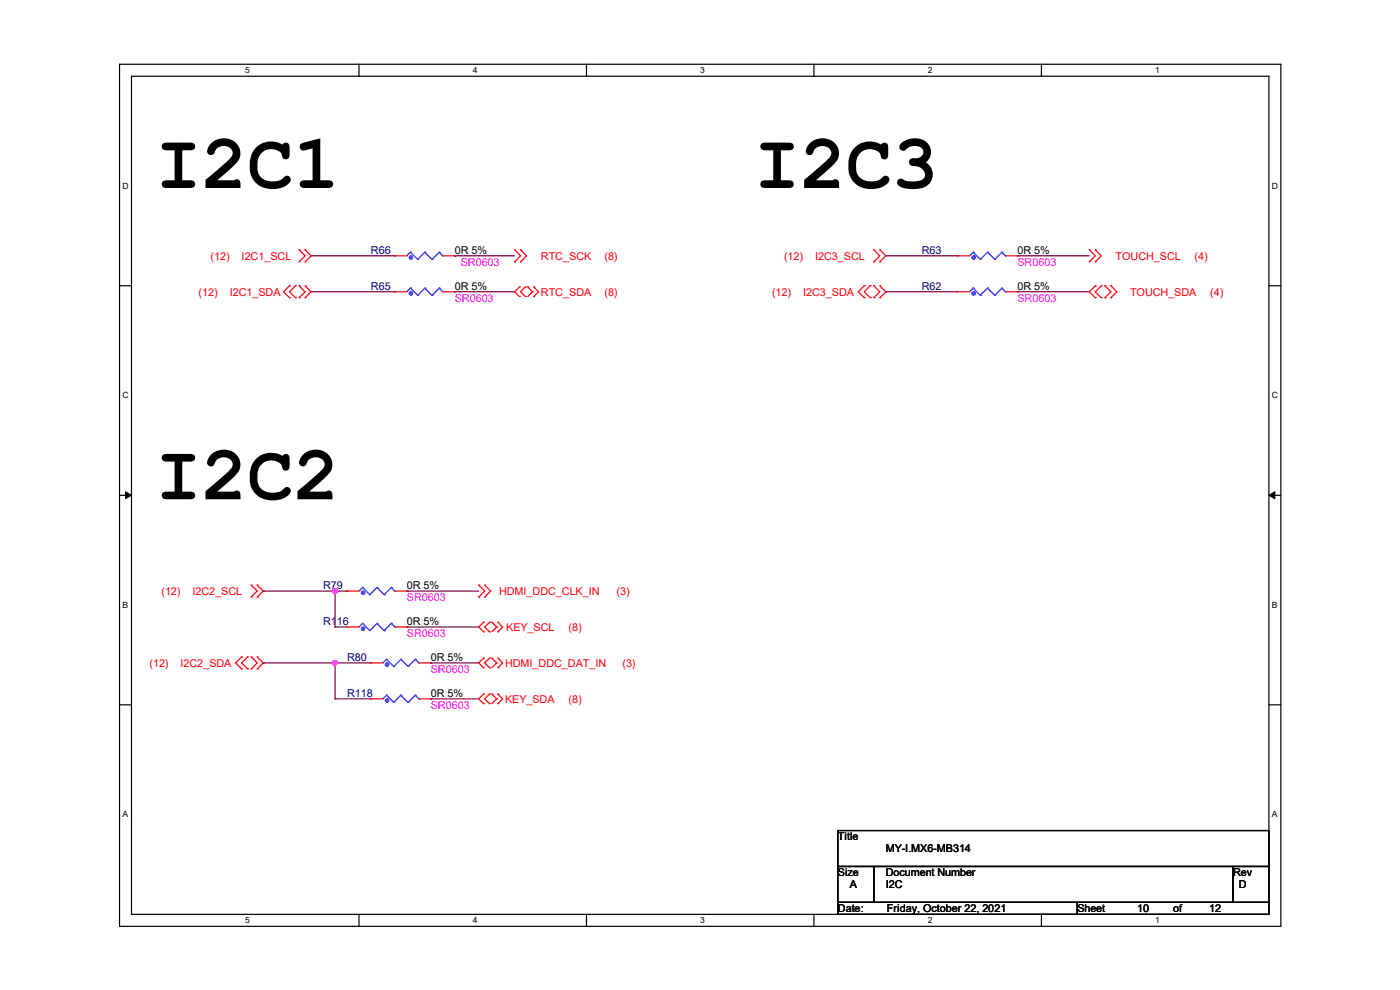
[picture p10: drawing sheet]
<svg xmlns="http://www.w3.org/2000/svg" width="297mm" height="210mm" viewBox="0 0 297 210" stroke-linecap="round" stroke-linejoin="round" font-family="sans-serif">
<path d="M25.4 13.6h246.3v182.9h-246.3zM27.9 16.2h241.3v177.8h-241.3z" fill="none" stroke="#000" stroke-width=".25"/>
<g fill="#fff">
<path d="M52 13.9h1v2h-1z"/>
<path d="M52 194.2h1v2h-1z"/>
</g>
<path d="M76.2 13.6v2.6M76.2 194v2.5" fill="none" stroke="#000" stroke-width=".25"/>
<g fill="#fff">
<path d="M100.3 13.9h1v2h-1z"/>
<path d="M100.3 194.2h1v2h-1z"/>
</g>
<path d="M124.4 13.6v2.6M124.4 194v2.5" fill="none" stroke="#000" stroke-width=".25"/>
<g fill="#fff">
<path d="M148.5 13.9h1v2h-1z"/>
<path d="M148.5 194.2h1v2h-1z"/>
</g>
<path d="M172.7 13.6v2.6M172.7 194v2.5" fill="none" stroke="#000" stroke-width=".25"/>
<g fill="#fff">
<path d="M196.8 13.9h1v2h-1z"/>
<path d="M196.8 194.2h1v2h-1z"/>
</g>
<path d="M220.9 13.6v2.6M220.9 194v2.5" fill="none" stroke="#000" stroke-width=".25"/>
<g fill="#fff">
<path d="M245.1 13.9h.9v2h-.9z"/>
<path d="M245.1 194.2h.9v2h-.9z"/>
<path d="M26 38.4h1.3v2h-1.3z"/>
<path d="M269.8 38.4h1.3v2h-1.3z"/>
<path d="M26 82.8h1.3v2h-1.3z"/>
<path d="M269.8 82.8h1.3v2h-1.3z"/>
</g>
<path d="M25.4 60.6h2.5M269.2 60.6h2.5" fill="none" stroke="#000" stroke-width=".25"/>
<g fill="#fff">
<path d="M26 127.3h1.2v2h-1.2z"/>
<path d="M269.8 127.3h1.2v2h-1.2z"/>
</g>
<path d="M25.4 105.1h2.5M269.2 105.1h2.5" fill="none" stroke="#000" stroke-width=".25"/>
<path d="M26.6 104.3l1.3 .8-1.3 .7zM269.2 105.1l1.3-.8v1.5z" fill="#000" stroke="#000" stroke-width=".21"/>
<g fill="#fff">
<path d="M26 171.7h1.2v2h-1.2z"/>
<path d="M269.8 171.7h1.2v2h-1.2z"/>
</g>
<path d="M25.4 149.5h2.5M269.2 149.5h2.5M177.8 176.2h91.4v7.6h-91.4zM177.8 183.8h7.6v7.6h-7.6zM177.8 191.4h50.8v2.6h-50.8zM185.4 183.8h76.2v7.6h-76.2zM228.6 191.4h40.6v2.6h-40.6zM261.6 183.8h7.6v7.6h-7.6z" fill="none" stroke="#000" stroke-width=".25"/>
<g fill="none" stroke="#f00" stroke-width=".25">
<path d="M63.5 55.5h.1M63.5 53h.1M63.5 53l1.2 1.3-1.2 1.2M64.7 53h.1M64.7 55.5h.1M64.7 53l1.3 1.3-1.3 1.2M83.8 54.3h.1M83.8 54.3h2.5M93.9 54.3h2.6M96.5 54.3h.1M109.2 53h.1M109.2 55.5h.1"/>
<path d="M109.2 53l1.2 1.3-1.2 1.2M110.4 53h.1M110.4 55.5h.1M110.4 53l1.3 1.3-1.3 1.2M185.4 55.5h.1M185.4 53h.1M185.4 53l1.2 1.3-1.2 1.2M186.6 53h.1M186.6 55.5h.1M186.6 53l1.3 1.3-1.3 1.2M203.2 54.3h.1M203.2 54.3h2.5"/>
<path d="M213.3 54.3h2.6M215.9 54.3h.1M231.1 53h.1M231.1 55.5h.1M231.1 53l1.3 1.3-1.3 1.2M232.4 53h.1M232.4 55.5h.1M232.4 53l1.2 1.3-1.2 1.2M61.4 60.6h.1M61.4 63.2h.1M61.4 60.6l-1.2 1.3 1.2 1.3M62.7 63.2h.1"/>
<path d="M62.7 60.6h.1M62.7 60.6l-1.3 1.3 1.3 1.3M63.5 63.2h.1M63.5 60.6h.1M63.5 60.6l1.2 1.3-1.2 1.3M64.7 60.6h.1M64.7 63.2h.1M64.7 60.6l1.3 1.3-1.3 1.3M83.8 61.9h.1M83.8 61.9h2.5M93.9 61.9h2.6M96.5 61.9h.1"/>
<path d="M110.2 60.9h.1M110.2 62.9h.1M110.2 60.9l-1 1 1 1M111.5 60.9h.1M111.5 62.9h.1M111.5 60.9l-1.1 1 1.1 1M112 60.9h.1M112 60.9l1 1M113 61.9h.1M113 61.9l-1 1M113.2 62.9h.1M113.2 60.9h.1"/>
<path d="M113.2 60.9l1.1 1-1.1 1M183.3 60.6h.1M183.3 63.2h.1M183.3 60.6l-1.2 1.3 1.2 1.3M184.6 63.2h.1M184.6 60.6h.1M184.6 60.6l-1.3 1.3 1.3 1.3M185.4 63.2h.1M185.4 60.6h.1M185.4 60.6l1.2 1.3-1.2 1.3M186.6 60.6h.1M186.6 63.2h.1"/>
<path d="M186.6 60.6l1.3 1.3-1.3 1.3M203.2 61.9h.1M203.2 61.9h2.5M213.3 61.9h2.6M215.9 61.9h.1M232.4 60.6h.1M232.4 63.2h.1M232.4 60.6l-1.3 1.3 1.3 1.3M233.6 63.2h.1M233.6 60.6h.1M233.6 60.6l-1.2 1.3 1.2 1.3M234.4 63.2h.1"/>
<path d="M234.4 60.6h.1M234.4 60.6l1.3 1.3-1.3 1.3M235.7 60.6h.1M235.7 63.2h.1M235.7 60.6l1.2 1.3-1.2 1.3M51.3 139.4h.1M51.3 139.4l-1.3 1.2 1.3 1.3M52.5 139.4h.1M52.5 139.4l-1.2 1.2 1.2 1.3M53.3 126.7h.1M53.3 124.1h.1M53.3 139.4h.1"/>
<path d="M53.3 124.1l1.3 1.3-1.3 1.3M53.3 139.4l1.3 1.2-1.3 1.3M54.6 124.1h.1M54.6 126.7h.1M54.6 139.4h.1M54.6 124.1l1.2 1.3-1.2 1.3M54.6 139.4l1.2 1.2-1.2 1.3M73.6 133h.1M73.6 125.4h.1M73.6 133h2.6M73.6 125.4h2.6M83.8 133h2.5"/>
<path d="M83.8 125.4h2.5M86.3 133h.1M86.3 125.4h.1M101.6 124.1h.1M101.6 126.7h.1M101.6 124.1l1.2 1.3-1.2 1.3M102.6 139.6h.1M102.6 132h.1M102.6 134h.1M102.6 139.6l-1 1 1 1M102.6 132l-1 1 1 1M102.8 124.1h.1"/>
<path d="M102.8 126.7h.1M102.8 124.1l1.3 1.3-1.3 1.3M103.8 139.6h.1M103.8 132h.1M103.8 134h.1M103.8 139.6l-1 1 1 1M103.8 132l-1 1 1 1M104.4 139.6h.1M104.4 132h.1M104.4 139.6l1 1M104.4 132l1 1M105.4 133h.1"/>
<path d="M105.4 133l-1 1M105.6 139.6h.1M105.6 134h.1M105.6 132h.1M105.6 139.6l1 1-1 1M105.6 132l1 1-1 1M51.3 141.9h.1M52.5 141.9h.1M53.3 141.9h.1M54.6 141.9h.1M78.7 140.6h.1M78.7 148.3h.1"/>
<path d="M78.7 140.6h2.5M78.7 148.3h2.5M88.9 140.6h2.5M88.9 148.3h2.5M91.4 140.6h.1M91.4 148.3h.1M102.6 141.6h.1M102.6 147.2h.1M102.6 149.3h.1M102.6 147.2l-1 1.1 1 1M103.8 141.6h.1M103.8 147.2h.1"/>
<path d="M103.8 149.3h.1M103.8 147.2l-1 1.1 1 1M104.4 147.2h.1M104.4 147.2l1 1.1M105.4 140.6h.1M105.4 148.3h.1M105.4 140.6l-1 1M105.4 148.3l-1 1M105.6 141.6h.1M105.6 149.3h.1M105.6 147.2h.1M105.6 147.2l1 1.1-1 1"/>
</g>
<g fill="none" stroke="#00f" stroke-width=".25">
<path d="M87.1 53.5h.1M87.1 53.5l-.8 .8M87.1 53.5l1.5 1.5M88.6 55h.1M90.1 53.5h.1M90.1 53.5l-1.5 1.5M90.1 53.5l1.6 1.5M91.7 55h.1M93.2 53.5h.1M93.2 53.5l-1.5 1.5M93.2 53.5l.7 .8M93.9 54.3h.1"/>
<path d="M206.5 53.5h.1M206.5 53.5l-.8 .8M206.5 53.5l1.5 1.5M208 55h.1M209.5 53.5h.1M209.5 53.5l-1.5 1.5M209.5 53.5l1.5 1.5M211 55h.1M212.6 53.5h.1M212.6 53.5l-1.6 1.5M212.6 53.5l.7 .8M213.3 54.3h.1"/>
<path d="M87.1 61.1h.1M87.1 61.1l-.8 .8M87.1 61.1l1.5 1.6M88.6 62.7h.1M90.1 61.1h.1M90.1 61.1l-1.5 1.6M90.1 61.1l1.6 1.6M91.7 62.7h.1M93.2 61.1h.1M93.2 61.1l-1.5 1.6M93.2 61.1l.7 .8M93.9 61.9h.1"/>
<path d="M206.5 61.1h.1M206.5 61.1l-.8 .8M206.5 61.1l1.5 1.6M208 62.7h.1M209.5 61.1h.1M209.5 61.1l-1.5 1.6M209.5 61.1l1.5 1.6M211 62.7h.1M212.6 61.1h.1M212.6 61.1l-1.6 1.6M212.6 61.1l.7 .8M213.3 61.9h.1"/>
<path d="M76.9 132.2h.1M76.9 124.6h.1M76.9 132.2l-.7 .8M76.9 132.2l1.5 1.6M76.9 124.6l-.7 .8M76.9 124.6l1.5 1.6M78.4 133.8h.1M78.4 126.2h.1M80 132.2h.1M80 124.6h.1M80 132.2l-1.6 1.6M80 132.2l1.5 1.6"/>
<path d="M80 124.6l-1.6 1.6M80 124.6l1.5 1.6M81.5 133.8h.1M81.5 126.2h.1M82 139.9h.1M82 139.9l-.8 .7M82 139.9l1.5 1.5M83 132.2h.1M83 124.6h.1M83 132.2l-1.5 1.6M83 132.2l.8 .8M83 124.6l-1.5 1.6"/>
<path d="M83 124.6l.8 .8M83.8 133h.1M83.8 125.4h.1M85 139.9h.1M85 139.9l-1.5 1.5M85 139.9l1.6 1.5M88.1 139.9h.1M88.1 139.9l-1.5 1.5M88.1 139.9l.8 .7M82 147.5h.1M82 147.5l-.8 .8M82 147.5l1.5 1.5"/>
<path d="M83.5 141.4h.1M83.5 149h.1M85 147.5h.1M85 147.5l-1.5 1.5M85 147.5l1.6 1.5M86.6 141.4h.1M86.6 149h.1M88.1 147.5h.1M88.1 147.5l-1.5 1.5M88.1 147.5l.8 .8M88.9 140.6h.1M88.9 148.3h.1"/>
</g>
<g fill="#00f" stroke="#00f" stroke-width=".25">
<circle cx="206.6" cy="54.6" r=".36"/>
<circle cx="77" cy="133.4" r=".36"/>
<circle cx="87.2" cy="62.3" r=".36"/>
<circle cx="87.2" cy="54.6" r=".36"/>
<circle cx="82.1" cy="141" r=".36"/>
<circle cx="77" cy="125.8" r=".36"/>
<circle cx="82.1" cy="148.6" r=".36"/>
<circle cx="206.6" cy="62.3" r=".36"/>
</g>
<g fill="none" stroke="#800040" stroke-width=".25">
<path d="M66 54.3h17.8M83.8 54.3h.1M96.5 54.3h.1M96.5 54.3h12.7M187.9 54.3h.1M187.9 54.3h15.3M215.9 54.3h.1M215.9 54.3h15.2M66 61.9h17.8M83.8 61.9h.1M96.5 61.9h.1M96.5 61.9h12.7"/>
<path d="M187.9 61.9h.1M187.9 61.9h15.3M215.9 61.9h.1M215.9 61.9h15.2M55.8 125.4h.1M55.8 125.4h17.8M71.1 125.4h.1M71.1 133h.1M71.1 133h2.5M71.1 125.4v7.6M86.3 125.4h.1M86.3 133h.1"/>
<path d="M86.3 125.4h15.3M86.3 133h15.3M55.8 140.6h.1M55.8 140.6h22.9M71.1 148.3h.1M71.1 140.6h.1M71.1 148.3h7.6M71.1 140.6v7.7M91.4 140.6h.1M91.4 148.3h.1M91.4 140.6h10.2M91.4 148.3h10.2"/>
</g>
<g fill="#f0f" stroke="#f0f" stroke-width=".25">
<circle cx="71.1" cy="140.6" r=".49"/>
<circle cx="71.1" cy="125.4" r=".49"/>
</g>
<g font-size="16.3">
<text x="33" y="39.9">I2C1</text>
<text x="160" y="39.9">I2C3</text>
<text x="33" y="105.9">I2C2</text>
</g>
<g font-size="2.3" fill="#000080">
<text x="78.7" y="53.8">R66</text>
<text x="195.5" y="53.8">R63</text>
<text x="78.7" y="61.4">R65</text>
<text x="195.5" y="61.4">R62</text>
<text x="68.5" y="124.9">R79</text>
<text x="68.5" y="132.5">R116</text>
<text x="73.6" y="140.2">R80</text>
<text x="73.6" y="147.8">R118</text>
</g>
<g font-size="2.3">
<text x="96.5" y="53.8">0R 5%</text>
<text x="215.9" y="53.8">0R 5%</text>
<text x="96.5" y="61.4">0R 5%</text>
<text x="215.9" y="61.4">0R 5%</text>
<text x="86.3" y="124.9">0R 5%</text>
<text x="86.3" y="132.5">0R 5%</text>
<text x="91.4" y="140.2">0R 5%</text>
<text x="91.4" y="147.8">0R 5%</text>
<text x="177.8" y="178.3">Title</text>
<text x="177.8" y="185.9">Size</text>
<text x="187.9" y="185.9">Document Number</text>
<text x="187.9" y="180.8">MY-I.MX6-MB314</text>
<text x="261.6" y="185.9">Rev</text>
<text x="180.3" y="188.4">A</text>
<text x="187.9" y="188.4">I2C</text>
<text x="262.8" y="188.4">D</text>
<text x="177.8" y="193.5">Date:</text>
<text x="188.2" y="193.5">Friday, October 22, 2021</text>
<text x="228.6" y="193.5">Sheet</text>
<text x="241.3" y="193.5">10</text>
<text x="248.9" y="193.5">of</text>
<text x="256.5" y="193.5">12</text>
</g>
<g font-size="2.3" fill="#f00">
<text x="44.7" y="55.1">(12)</text>
<text x="51.3" y="55.1">I2C1_SCL</text>
<text x="114.8" y="55.1">RTC_SCK</text>
<text x="128.2" y="55.1">(8)</text>
<text x="166.3" y="55.1">(12)</text>
<text x="172.9" y="55.1">I2C3_SCL</text>
<text x="236.7" y="55.1">TOUCH_SCL</text>
<text x="253.4" y="55.1">(4)</text>
<text x="42.1" y="62.7">(12)</text>
<text x="48.7" y="62.7">I2C1_SDA</text>
<text x="114.8" y="62.7">RTC_SDA</text>
<text x="128.2" y="62.7">(8)</text>
<text x="163.8" y="62.7">(12)</text>
<text x="170.4" y="62.7">I2C3_SDA</text>
<text x="239.7" y="62.7">TOUCH_SDA</text>
<text x="256.7" y="62.7">(4)</text>
<text x="34.2" y="126.2">(12)</text>
<text x="40.9" y="126.2">I2C2_SCL</text>
<text x="105.9" y="126.2">HDMI_DDC_CLK_IN</text>
<text x="130.8" y="126.2">(3)</text>
<text x="107.4" y="133.8">KEY_SCL</text>
<text x="120.6" y="133.8">(8)</text>
<text x="31.7" y="141.4">(12)</text>
<text x="38.3" y="141.4">I2C2_SDA</text>
<text x="107.1" y="141.4">HDMI_DDC_DAT_IN</text>
<text x="132" y="141.4">(3)</text>
<text x="107.1" y="149.1">KEY_SDA</text>
<text x="120.6" y="149.1">(8)</text>
</g>
<g font-size="2.3" fill="#f0f">
<text x="97.7" y="56.3">SR0603</text>
<text x="215.9" y="56.3">SR0603</text>
<text x="96.5" y="64">SR0603</text>
<text x="215.9" y="64">SR0603</text>
<text x="86.3" y="127.5">SR0603</text>
<text x="86.3" y="135.1">SR0603</text>
<text x="91.4" y="142.7">SR0603</text>
<text x="91.4" y="150.3">SR0603</text>
</g>
<g font-size="1.8">
<text x="52" y="15.5">5</text>
<text x="100.3" y="15.5">4</text>
<text x="148.5" y="15.5">3</text>
<text x="196.8" y="15.5">2</text>
<text x="245.1" y="15.5">1</text>
<text x="26" y="40">D</text>
<text x="269.8" y="40">D</text>
<text x="26" y="84.5">C</text>
<text x="269.8" y="84.5">C</text>
<text x="26" y="128.9">B</text>
<text x="269.8" y="128.9">B</text>
<text x="26" y="173.4">A</text>
<text x="269.8" y="173.4">A</text>
<text x="52" y="195.8">5</text>
<text x="100.3" y="195.8">4</text>
<text x="148.5" y="195.8">3</text>
<text x="196.8" y="195.8">2</text>
<text x="245.1" y="195.8">1</text>
</g>
</svg>
